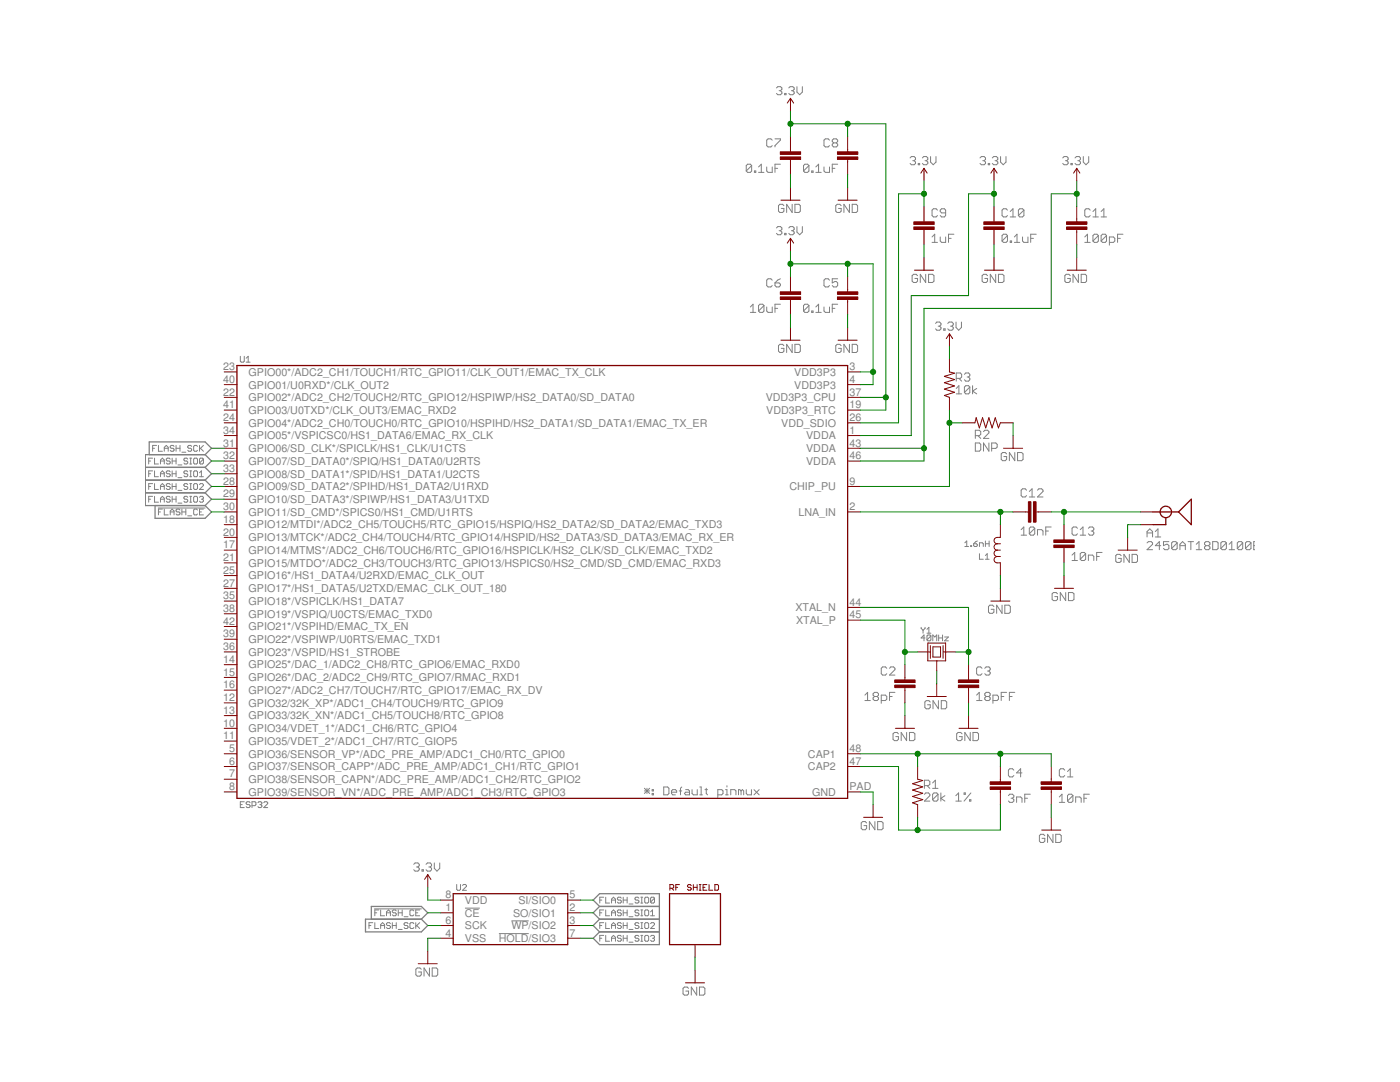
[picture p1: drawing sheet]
<?xml version="1.0" encoding="utf-8"?>
<!DOCTYPE eagle SYSTEM "eagle.dtd">
<eagle version="6.6.0">
<drawing>
<settings>
<setting alwaysvectorfont="no"/>
<setting verticaltext="up"/>
</settings>
<grid distance="0.05" unitdist="inch" unit="inch" style="lines" multiple="1" display="yes" altdistance="0.01" altunitdist="inch" altunit="inch"/>
<schematic xreflabel="%F%N/%S.%C%R" xrefpart="/%S.%C%R">
<libraries>
<library name="Espressif">
<symbols>
<symbol name="ESP32">
<pin name="VDDA@1" x="63.5" y="29.21" length="short" rot="R180"/>
<pin name="LNA_IN" x="63.5" y="13.97" length="short" rot="R180"/>
<pin name="VDD3P3@1" x="63.5" y="41.91" length="short" rot="R180"/>
<pin name="VDD3P3@2" x="63.5" y="39.37" length="short" rot="R180"/>
<pin name="GPIO36/SENSOR_VP*/ADC_PRE_AMP/ADC1_CH0/RTC_GPIO0" x="-63.5" y="-34.29" length="short"/>
<pin name="GPIO37/SENSOR_CAPP*/ADC_PRE_AMP/ADC1_CH1/RTC_GPIO1" x="-63.5" y="-36.83" length="short"/>
<pin name="GPIO38/SENSOR_CAPN*/ADC_PRE_AMP/ADC1_CH2/RTC_GPIO2" x="-63.5" y="-39.37" length="short"/>
<pin name="GPIO39/SENSOR_VN*/ADC_PRE_AMP/ADC1_CH3/RTC_GPIO3" x="-63.5" y="-41.91" length="short"/>
<pin name="CHIP_PU" x="63.5" y="19.05" length="short" rot="R180"/>
<pin name="GPIO34/VDET_1*/ADC1_CH6/RTC_GPIO4" x="-63.5" y="-29.21" length="short"/>
<pin name="GPIO35/VDET_2*/ADC1_CH7/RTC_GIOP5" x="-63.5" y="-31.75" length="short"/>
<pin name="GPIO32/32K_XP*/ADC1_CH4/TOUCH9/RTC_GPIO9" x="-63.5" y="-24.13" length="short"/>
<pin name="GPIO33/32K_XN*/ADC1_CH5/TOUCH8/RTC_GPIO8" x="-63.5" y="-26.67" length="short"/>
<pin name="GPIO25*/DAC_1/ADC2_CH8/RTC_GPIO6/EMAC_RXD0" x="-63.5" y="-16.51" length="short"/>
<pin name="GPIO26*/DAC_2/ADC2_CH9/RTC_GPIO7/RMAC_RXD1" x="-63.5" y="-19.05" length="short"/>
<pin name="GPIO27*/ADC2_CH7/TOUCH7/RTC_GPIO17/EMAC_RX_DV" x="-63.5" y="-21.59" length="short"/>
<pin name="GPIO14/MTMS*/ADC2_CH6/TOUCH6/RTC_GPIO16/HSPICLK/HS2_CLK/SD_CLK/EMAC_TXD2" x="-63.5" y="6.35" length="short"/>
<pin name="GPIO12/MTDI*/ADC2_CH5/TOUCH5/RTC_GPIO15/HSPIQ/HS2_DATA2/SD_DATA2/EMAC_TXD3" x="-63.5" y="11.43" length="short"/>
<pin name="VDD3P3_RTC" x="63.5" y="34.29" length="short" rot="R180"/>
<pin name="GPIO13/MTCK*/ADC2_CH4/TOUCH4/RTC_GPIO14/HSPID/HS2_DATA3/SD_DATA3/EMAC_RX_ER" x="-63.5" y="8.89" length="short"/>
<pin name="GPIO15/MTDO*/ADC2_CH3/TOUCH3/RTC_GPIO13/HSPICS0/HS2_CMD/SD_CMD/EMAC_RXD3" x="-63.5" y="3.81" length="short"/>
<pin name="GPIO02*/ADC2_CH2/TOUCH2/RTC_GPIO12/HSPIWP/HS2_DATA0/SD_DATA0" x="-63.5" y="36.83" length="short"/>
<pin name="GPIO00*/ADC2_CH1/TOUCH1/RTC_GPIO11/CLK_OUT1/EMAC_TX_CLK" x="-63.5" y="41.91" length="short"/>
<pin name="GPIO04*/ADC2_CH0/TOUCH0/RTC_GPIO10/HSPIHD/HS2_DATA1/SD_DATA1/EMAC_TX_ER" x="-63.5" y="31.75" length="short"/>
<pin name="GPIO16*/HS1_DATA4/U2RXD/EMAC_CLK_OUT" x="-63.5" y="1.27" length="short"/>
<pin name="VDD_SDIO" x="63.5" y="31.75" length="short" rot="R180"/>
<pin name="GPIO17*/HS1_DATA5/U2TXD/EMAC_CLK_OUT_180" x="-63.5" y="-1.27" length="short"/>
<pin name="GPIO09/SD_DATA2*/SPIHD/HS1_DATA2/U1RXD" x="-63.5" y="19.05" length="short"/>
<pin name="GPIO10/SD_DATA3*/SPIWP/HS1_DATA3/U1TXD" x="-63.5" y="16.51" length="short"/>
<pin name="GPIO11/SD_CMD*/SPICS0/HS1_CMD/U1RTS" x="-63.5" y="13.97" length="short"/>
<pin name="GPIO06/SD_CLK*/SPICLK/HS1_CLK/U1CTS" x="-63.5" y="26.67" length="short"/>
<pin name="GPIO07/SD_DATA0*/SPIQ/HS1_DATA0/U2RTS" x="-63.5" y="24.13" length="short"/>
<pin name="GPIO08/SD_DATA1*/SPID/HS1_DATA1/U2CTS" x="-63.5" y="21.59" length="short"/>
<pin name="GPIO05*/VSPICSC0/HS1_DATA6/EMAC_RX_CLK" x="-63.5" y="29.21" length="short"/>
<pin name="GPIO18*/VSPICLK/HS1_DATA7" x="-63.5" y="-3.81" length="short"/>
<pin name="GPIO23*/VSPID/HS1_STROBE" x="-63.5" y="-13.97" length="short"/>
<pin name="VDD3P3_CPU" x="63.5" y="36.83" length="short" rot="R180"/>
<pin name="GPIO19*/VSPIQ/U0CTS/EMAC_TXD0" x="-63.5" y="-6.35" length="short"/>
<pin name="GPIO22*/VSPIWP/U0RTS/EMAC_TXD1" x="-63.5" y="-11.43" length="short"/>
<pin name="GPIO01/U0RXD*/CLK_OUT2" x="-63.5" y="39.37" length="short"/>
<pin name="GPIO03/U0TXD*/CLK_OUT3/EMAC_RXD2" x="-63.5" y="34.29" length="short"/>
<pin name="GPIO21*/VSPIHD/EMAC_TX_EN" x="-63.5" y="-8.89" length="short"/>
<pin name="VDDA@2" x="63.5" y="26.67" length="short" rot="R180"/>
<pin name="XTAL_N" x="63.5" y="-5.08" length="short" rot="R180"/>
<pin name="XTAL_P" x="63.5" y="-7.62" length="short" rot="R180"/>
<pin name="VDDA@3" x="63.5" y="24.13" length="short" rot="R180"/>
<pin name="CAP1" x="63.5" y="-34.29" length="short" rot="R180"/>
<pin name="CAP2" x="63.5" y="-36.83" length="short" rot="R180"/>
<pin name="GND" x="63.5" y="-41.91" length="short" rot="R180"/>
<wire x1="-60.96" y1="43.18" x2="-60.96" y2="-43.18" width="0.254" layer="94"/>
<wire x1="-60.96" y1="-43.18" x2="60.96" y2="-43.18" width="0.254" layer="94"/>
<wire x1="60.96" y1="-43.18" x2="60.96" y2="43.18" width="0.254" layer="94"/>
<wire x1="60.96" y1="43.18" x2="-60.96" y2="43.18" width="0.254" layer="94"/>
<text x="-60.325" y="43.815" size="1.27" layer="95">&gt;NAME</text>
<text x="-60.325" y="-45.085" size="1.27" layer="96">&gt;VALUE</text>
<text x="20.32" y="-42.545" size="1.6764" layer="97">*: Default pinmux</text>
</symbol>
</symbols>
<devicesets>
<deviceset name="ESP32" prefix="U">
<gates>
<gate name="G$1" symbol="ESP32" x="0" y="0"/>
</gates>
<devices>
<device name="" package="ESP32">
<connects>
<connect gate="G$1" pin="CAP1" pad="48"/>
<connect gate="G$1" pin="CAP2" pad="47"/>
<connect gate="G$1" pin="CHIP_PU" pad="9"/>
<connect gate="G$1" pin="GND" pad="PAD"/>
<connect gate="G$1" pin="GPIO00*/ADC2_CH1/TOUCH1/RTC_GPIO11/CLK_OUT1/EMAC_TX_CLK" pad="23"/>
<connect gate="G$1" pin="GPIO01/U0RXD*/CLK_OUT2" pad="40"/>
<connect gate="G$1" pin="GPIO02*/ADC2_CH2/TOUCH2/RTC_GPIO12/HSPIWP/HS2_DATA0/SD_DATA0" pad="22"/>
<connect gate="G$1" pin="GPIO03/U0TXD*/CLK_OUT3/EMAC_RXD2" pad="41"/>
<connect gate="G$1" pin="GPIO04*/ADC2_CH0/TOUCH0/RTC_GPIO10/HSPIHD/HS2_DATA1/SD_DATA1/EMAC_TX_ER" pad="24"/>
<connect gate="G$1" pin="GPIO05*/VSPICSC0/HS1_DATA6/EMAC_RX_CLK" pad="34"/>
<connect gate="G$1" pin="GPIO06/SD_CLK*/SPICLK/HS1_CLK/U1CTS" pad="31"/>
<connect gate="G$1" pin="GPIO07/SD_DATA0*/SPIQ/HS1_DATA0/U2RTS" pad="32"/>
<connect gate="G$1" pin="GPIO08/SD_DATA1*/SPID/HS1_DATA1/U2CTS" pad="33"/>
<connect gate="G$1" pin="GPIO09/SD_DATA2*/SPIHD/HS1_DATA2/U1RXD" pad="28"/>
<connect gate="G$1" pin="GPIO10/SD_DATA3*/SPIWP/HS1_DATA3/U1TXD" pad="29"/>
<connect gate="G$1" pin="GPIO11/SD_CMD*/SPICS0/HS1_CMD/U1RTS" pad="30"/>
<connect gate="G$1" pin="GPIO12/MTDI*/ADC2_CH5/TOUCH5/RTC_GPIO15/HSPIQ/HS2_DATA2/SD_DATA2/EMAC_TXD3" pad="18"/>
<connect gate="G$1" pin="GPIO13/MTCK*/ADC2_CH4/TOUCH4/RTC_GPIO14/HSPID/HS2_DATA3/SD_DATA3/EMAC_RX_ER" pad="20"/>
<connect gate="G$1" pin="GPIO14/MTMS*/ADC2_CH6/TOUCH6/RTC_GPIO16/HSPICLK/HS2_CLK/SD_CLK/EMAC_TXD2" pad="17"/>
<connect gate="G$1" pin="GPIO15/MTDO*/ADC2_CH3/TOUCH3/RTC_GPIO13/HSPICS0/HS2_CMD/SD_CMD/EMAC_RXD3" pad="21"/>
<connect gate="G$1" pin="GPIO16*/HS1_DATA4/U2RXD/EMAC_CLK_OUT" pad="25"/>
<connect gate="G$1" pin="GPIO17*/HS1_DATA5/U2TXD/EMAC_CLK_OUT_180" pad="27"/>
<connect gate="G$1" pin="GPIO18*/VSPICLK/HS1_DATA7" pad="35"/>
<connect gate="G$1" pin="GPIO19*/VSPIQ/U0CTS/EMAC_TXD0" pad="38"/>
<connect gate="G$1" pin="GPIO21*/VSPIHD/EMAC_TX_EN" pad="42"/>
<connect gate="G$1" pin="GPIO22*/VSPIWP/U0RTS/EMAC_TXD1" pad="39"/>
<connect gate="G$1" pin="GPIO23*/VSPID/HS1_STROBE" pad="36"/>
<connect gate="G$1" pin="GPIO25*/DAC_1/ADC2_CH8/RTC_GPIO6/EMAC_RXD0" pad="14"/>
<connect gate="G$1" pin="GPIO26*/DAC_2/ADC2_CH9/RTC_GPIO7/RMAC_RXD1" pad="15"/>
<connect gate="G$1" pin="GPIO27*/ADC2_CH7/TOUCH7/RTC_GPIO17/EMAC_RX_DV" pad="16"/>
<connect gate="G$1" pin="GPIO32/32K_XP*/ADC1_CH4/TOUCH9/RTC_GPIO9" pad="12"/>
<connect gate="G$1" pin="GPIO33/32K_XN*/ADC1_CH5/TOUCH8/RTC_GPIO8" pad="13"/>
<connect gate="G$1" pin="GPIO34/VDET_1*/ADC1_CH6/RTC_GPIO4" pad="10"/>
<connect gate="G$1" pin="GPIO35/VDET_2*/ADC1_CH7/RTC_GIOP5" pad="11"/>
<connect gate="G$1" pin="GPIO36/SENSOR_VP*/ADC_PRE_AMP/ADC1_CH0/RTC_GPIO0" pad="5"/>
<connect gate="G$1" pin="GPIO37/SENSOR_CAPP*/ADC_PRE_AMP/ADC1_CH1/RTC_GPIO1" pad="6"/>
<connect gate="G$1" pin="GPIO38/SENSOR_CAPN*/ADC_PRE_AMP/ADC1_CH2/RTC_GPIO2" pad="7"/>
<connect gate="G$1" pin="GPIO39/SENSOR_VN*/ADC_PRE_AMP/ADC1_CH3/RTC_GPIO3" pad="8"/>
<connect gate="G$1" pin="LNA_IN" pad="2"/>
<connect gate="G$1" pin="VDD3P3@1" pad="3"/>
<connect gate="G$1" pin="VDD3P3@2" pad="4"/>
<connect gate="G$1" pin="VDD3P3_CPU" pad="37"/>
<connect gate="G$1" pin="VDD3P3_RTC" pad="19"/>
<connect gate="G$1" pin="VDDA@1" pad="1"/>
<connect gate="G$1" pin="VDDA@2" pad="43"/>
<connect gate="G$1" pin="VDDA@3" pad="46"/>
<connect gate="G$1" pin="VDD_SDIO" pad="26"/>
<connect gate="G$1" pin="XTAL_N" pad="44"/>
<connect gate="G$1" pin="XTAL_P" pad="45"/>
</connects>
<technologies>
<technology name=""/>
</technologies>
</device>
</devices>
</deviceset>
</devicesets>
</library>
<library name="Microchip">
<symbols>
<symbol name="NORFLASH">
<pin name="!CE" x="-13.97" y="1.27" length="short"/>
<pin name="SO/SIO1" x="13.97" y="1.27" length="short" rot="R180"/>
<pin name="!WP!/SIO2" x="13.97" y="-1.27" length="short" rot="R180"/>
<pin name="VSS" x="-13.97" y="-3.81" length="short"/>
<pin name="SI/SIO0" x="13.97" y="3.81" length="short" rot="R180"/>
<pin name="SCK" x="-13.97" y="-1.27" length="short"/>
<pin name="!HOLD!/SIO3" x="13.97" y="-3.81" length="short" rot="R180"/>
<pin name="VDD" x="-13.97" y="3.81" length="short"/>
<wire x1="-11.43" y1="5.08" x2="11.43" y2="5.08" width="0.254" layer="94"/>
<wire x1="11.43" y1="5.08" x2="11.43" y2="-5.08" width="0.254" layer="94"/>
<wire x1="11.43" y1="-5.08" x2="-11.43" y2="-5.08" width="0.254" layer="94"/>
<wire x1="-11.43" y1="-5.08" x2="-11.43" y2="5.08" width="0.254" layer="94"/>
<text x="-10.795" y="5.715" size="1.27" layer="95">&gt;NAME</text>
<text x="-10.795" y="-6.985" size="1.27" layer="96">&gt;VALUE</text>
</symbol>
</symbols>
<devicesets>
<deviceset name="FLASH" prefix="U" uservalue="yes">
<gates>
<gate name="G$1" symbol="NORFLASH" x="0" y="0"/>
</gates>
<devices>
<device name="-USON" package="USON-8-2X3">
<connects>
<connect gate="G$1" pin="!CE" pad="1"/>
<connect gate="G$1" pin="!HOLD!/SIO3" pad="7"/>
<connect gate="G$1" pin="!WP!/SIO2" pad="3"/>
<connect gate="G$1" pin="SCK" pad="6"/>
<connect gate="G$1" pin="SI/SIO0" pad="5"/>
<connect gate="G$1" pin="SO/SIO1" pad="2"/>
<connect gate="G$1" pin="VDD" pad="8"/>
<connect gate="G$1" pin="VSS" pad="4"/>
</connects>
<technologies>
<technology name=""/>
</technologies>
</device>
</devices>
</deviceset>
</devicesets>
</library>
<library name="Passives">
<symbols>
<symbol name="CRYSTAL">
<pin name="1" x="-3.81" y="0" visible="off" length="short"/>
<pin name="2" x="3.81" y="0" visible="off" length="short" rot="R180"/>
<wire x1="-1.27" y1="1.27" x2="-1.27" y2="-1.27" width="0.1524" layer="94"/>
<wire x1="1.27" y1="1.27" x2="1.27" y2="-1.27" width="0.1524" layer="94"/>
<wire x1="-0.762" y1="1.016" x2="0.762" y2="1.016" width="0.1524" layer="94"/>
<wire x1="0.762" y1="1.016" x2="0.762" y2="-1.016" width="0.1524" layer="94"/>
<wire x1="0.762" y1="-1.016" x2="-0.762" y2="-1.016" width="0.1524" layer="94"/>
<wire x1="-0.762" y1="-1.016" x2="-0.762" y2="1.016" width="0.1524" layer="94"/>
<text x="-3.175" y="3.683" size="1.27" layer="95">&gt;NAME</text>
<text x="-3.175" y="2.159" size="1.27" layer="96">&gt;VALUE</text>
<wire x1="-1.778" y1="1.778" x2="-1.778" y2="-1.778" width="0.1524" layer="94"/>
<wire x1="1.778" y1="1.778" x2="1.778" y2="-1.778" width="0.1524" layer="94"/>
<wire x1="-1.778" y1="-1.778" x2="0" y2="-1.778" width="0.1524" layer="94"/>
<wire x1="0" y1="-1.778" x2="1.778" y2="-1.778" width="0.1524" layer="94"/>
<wire x1="-1.778" y1="1.778" x2="1.778" y2="1.778" width="0.1524" layer="94"/>
<pin name="GND" x="0" y="-3.81" visible="off" length="point" rot="R90"/>
<wire x1="0" y1="-3.81" x2="0" y2="-1.778" width="0.1524" layer="94"/>
</symbol>
<symbol name="CAP">
<wire x1="0" y1="1.27" x2="0" y2="0.762" width="0.1524" layer="94"/>
<wire x1="0" y1="-1.27" x2="0" y2="-0.762" width="0.1524" layer="94"/>
<text x="1.524" y="1.651" size="1.778" layer="95">&gt;NAME</text>
<text x="1.524" y="-3.429" size="1.778" layer="96">&gt;VALUE</text>
<rectangle x1="-2.032" y1="-0.762" x2="2.032" y2="-0.254" layer="94"/>
<rectangle x1="-2.032" y1="0.254" x2="2.032" y2="0.762" layer="94"/>
<pin name="1" x="0" y="3.81" visible="off" length="short" direction="pas" swaplevel="1" rot="R270"/>
<pin name="2" x="0" y="-3.81" visible="off" length="short" direction="pas" swaplevel="1" rot="R90"/>
</symbol>
<symbol name="3.3V">
<pin name="3.3V" x="0" y="0" visible="off" length="point" direction="sup"/>
<wire x1="0" y1="0" x2="0" y2="2.54" width="0.1524" layer="94"/>
<wire x1="0" y1="2.54" x2="0.635" y2="1.5875" width="0.1524" layer="94"/>
<wire x1="0" y1="2.54" x2="-0.635" y2="1.5875" width="0.1524" layer="94"/>
<text x="0" y="3.175" size="1.778" layer="97" align="bottom-center">3.3V</text>
</symbol>
<symbol name="GND">
<pin name="GND" x="0" y="2.54" visible="off" length="point" direction="sup" rot="R270"/>
<wire x1="0" y1="2.54" x2="0" y2="0" width="0.1524" layer="94"/>
<wire x1="-1.905" y1="0" x2="0" y2="0" width="0.1524" layer="94"/>
<wire x1="0" y1="0" x2="1.905" y2="0" width="0.1524" layer="94"/>
<text x="0" y="-2.54" size="1.778" layer="97" align="bottom-center">GND</text>
</symbol>
<symbol name="RF-SHIELD">
<pin name="P$1" x="0" y="-7.62" visible="off" length="short" rot="R90"/>
<wire x1="-5.08" y1="5.08" x2="5.08" y2="5.08" width="0.254" layer="94"/>
<wire x1="5.08" y1="5.08" x2="5.08" y2="-5.08" width="0.254" layer="94"/>
<wire x1="5.08" y1="-5.08" x2="-5.08" y2="-5.08" width="0.254" layer="94"/>
<wire x1="-5.08" y1="-5.08" x2="-5.08" y2="5.08" width="0.254" layer="94"/>
<text x="-5.08" y="5.715" size="1.27" layer="94" ratio="12">RF SHIELD</text>
</symbol>
<symbol name="RESISTOR-VERT">
<pin name="2" x="0" y="5.08" visible="off" length="short" direction="pas" swaplevel="1" rot="R270"/>
<pin name="1" x="0" y="-5.08" visible="off" length="short" direction="pas" swaplevel="1" rot="R90"/>
<wire x1="0" y1="-2.54" x2="-1.016" y2="-2.159" width="0.1524" layer="94"/>
<wire x1="-1.016" y1="-2.159" x2="1.016" y2="-1.524" width="0.1524" layer="94"/>
<wire x1="1.016" y1="-1.524" x2="-1.016" y2="-0.889" width="0.1524" layer="94"/>
<wire x1="-1.016" y1="-0.889" x2="1.016" y2="-0.254" width="0.1524" layer="94"/>
<wire x1="1.016" y1="-0.254" x2="-1.016" y2="0.381" width="0.1524" layer="94"/>
<wire x1="-1.016" y1="0.381" x2="1.016" y2="1.016" width="0.1524" layer="94"/>
<wire x1="1.016" y1="1.016" x2="-1.016" y2="1.651" width="0.1524" layer="94"/>
<wire x1="-1.016" y1="1.651" x2="1.016" y2="2.286" width="0.1524" layer="94"/>
<wire x1="1.016" y1="2.286" x2="0" y2="2.54" width="0.1524" layer="94"/>
<text x="1.27" y="0.635" size="1.778" layer="95">&gt;NAME</text>
<text x="1.27" y="-1.905" size="1.778" layer="96">&gt;VALUE</text>
</symbol>
<symbol name="ANTENNA">
<wire x1="0" y1="2.54" x2="0" y2="-2.54" width="0.254" layer="94"/>
<wire x1="-2.54" y1="5.08" x2="2.54" y2="5.08" width="0.254" layer="94"/>
<wire x1="0" y1="2.54" x2="2.54" y2="5.08" width="0.254" layer="94"/>
<wire x1="0" y1="2.54" x2="-2.54" y2="5.08" width="0.254" layer="94"/>
<wire x1="2.54" y1="0" x2="2.54" y2="-2.54" width="0.254" layer="94"/>
<wire x1="1.27" y1="0" x2="2.54" y2="0" width="0.254" layer="94"/>
<circle x="0" y="0" radius="1.1359" width="0.254" layer="94"/>
<text x="3.81" y="-2.54" size="1.778" layer="95">&gt;NAME</text>
<text x="3.81" y="-5.08" size="1.778" layer="96">&gt;VALUE</text>
<pin name="GND" x="2.54" y="-5.08" visible="off" length="short" rot="R90"/>
<pin name="SIGNAL" x="0" y="-5.08" visible="off" length="short" rot="R90"/>
</symbol>
<symbol name="INDUCTOR">
<pin name="P$1" x="-5.08" y="0" visible="off" length="short"/>
<pin name="P$2" x="5.08" y="0" visible="off" length="short" rot="R180"/>
<wire x1="-2.54" y1="0" x2="-2.54" y2="0.635" width="0.1524" layer="94"/>
<wire x1="-1.27" y1="0" x2="-1.27" y2="0.635" width="0.1524" layer="94"/>
<wire x1="0" y1="0" x2="0" y2="0.635" width="0.1524" layer="94"/>
<wire x1="1.27" y1="0" x2="1.27" y2="0.635" width="0.1524" layer="94"/>
<wire x1="-2.54" y1="0.635" x2="-1.27" y2="0.635" width="0.1524" layer="94" curve="-180"/>
<wire x1="-1.27" y1="0.635" x2="0" y2="0.635" width="0.1524" layer="94" curve="-180"/>
<wire x1="0" y1="0.635" x2="1.27" y2="0.635" width="0.1524" layer="94" curve="-180"/>
<wire x1="2.54" y1="0" x2="2.54" y2="0.635" width="0.1524" layer="94"/>
<wire x1="1.27" y1="0.635" x2="2.54" y2="0.635" width="0.1524" layer="94" curve="-180"/>
<text x="-3.175" y="-1.905" size="1.27" layer="96" ratio="12">&gt;VALUE</text>
<text x="-3.175" y="1.905" size="1.27" layer="95" ratio="12">&gt;NAME</text>
</symbol>
</symbols>
<devicesets>
<deviceset name="CRYSTAL" prefix="Y" uservalue="yes">
<gates>
<gate name="G$1" symbol="CRYSTAL" x="0" y="0"/>
</gates>
<devices>
<device name="-3.2X2.5" package="FA-238">
<connects>
<connect gate="G$1" pin="1" pad="1"/>
<connect gate="G$1" pin="2" pad="3"/>
<connect gate="G$1" pin="GND" pad="2 4"/>
</connects>
<technologies>
<technology name=""/>
</technologies>
</device>
</devices>
</deviceset>
<deviceset name="CAP" prefix="C" uservalue="yes">
<gates>
<gate name="G$1" symbol="CAP" x="0" y="0"/>
</gates>
<devices>
<device name="-0402" package="0402-CAP">
<connects>
<connect gate="G$1" pin="1" pad="1"/>
<connect gate="G$1" pin="2" pad="2"/>
</connects>
<technologies>
<technology name=""/>
</technologies>
</device>
<device name="-0805" package="0805-CAP">
<connects>
<connect gate="G$1" pin="1" pad="1"/>
<connect gate="G$1" pin="2" pad="2"/>
</connects>
<technologies>
<technology name=""/>
</technologies>
</device>
<device name="-1206" package="1206">
<connects>
<connect gate="G$1" pin="1" pad="1"/>
<connect gate="G$1" pin="2" pad="2"/>
</connects>
<technologies>
<technology name=""/>
</technologies>
</device>
<device name="-0603" package="0603-CAP">
<connects>
<connect gate="G$1" pin="1" pad="1"/>
<connect gate="G$1" pin="2" pad="2"/>
</connects>
<technologies>
<technology name=""/>
</technologies>
</device>
<device name="-PTH" package="CAP-PTH">
<connects>
<connect gate="G$1" pin="1" pad="P$1"/>
<connect gate="G$1" pin="2" pad="P$2"/>
</connects>
<technologies>
<technology name=""/>
</technologies>
</device>
<device name="-1210" package="1210-CAP">
<connects>
<connect gate="G$1" pin="1" pad="P$1"/>
<connect gate="G$1" pin="2" pad="P$2"/>
</connects>
<technologies>
<technology name=""/>
</technologies>
</device>
</devices>
</deviceset>
<deviceset name="3.3V" prefix="SUPPLY">
<gates>
<gate name="G$1" symbol="3.3V" x="0" y="0"/>
</gates>
<devices>
<device name="">
<technologies>
<technology name=""/>
</technologies>
</device>
</devices>
</deviceset>
<deviceset name="GND" prefix="SUPPLY">
<gates>
<gate name="G$1" symbol="GND" x="0" y="-2.54"/>
</gates>
<devices>
<device name="">
<technologies>
<technology name=""/>
</technologies>
</device>
</devices>
</deviceset>
<deviceset name="RF-SHIELD">
<gates>
<gate name="G$1" symbol="RF-SHIELD" x="0" y="0"/>
</gates>
<devices>
<device name="" package="RF_SHIELD-.65X.65">
<connects>
<connect gate="G$1" pin="P$1" pad="P$1 P$2 P$3 P$4 P$5 P$6 P$7 P$8 P$9 P$10 P$11 P$12"/>
</connects>
<technologies>
<technology name=""/>
</technologies>
</device>
</devices>
</deviceset>
<deviceset name="RESISTOR" prefix="R" uservalue="yes">
<gates>
<gate name="G$1" symbol="RESISTOR-VERT" x="0" y="0"/>
</gates>
<devices>
<device name="-0402" package="0402-RES">
<connects>
<connect gate="G$1" pin="1" pad="1"/>
<connect gate="G$1" pin="2" pad="2"/>
</connects>
<technologies>
<technology name=""/>
</technologies>
</device>
<device name="-2512" package="2512-RESISTOR">
<connects>
<connect gate="G$1" pin="1" pad="1"/>
<connect gate="G$1" pin="2" pad="2"/>
</connects>
<technologies>
<technology name=""/>
</technologies>
</device>
<device name="-0805" package="0805-RES">
<connects>
<connect gate="G$1" pin="1" pad="1"/>
<connect gate="G$1" pin="2" pad="2"/>
</connects>
<technologies>
<technology name=""/>
</technologies>
</device>
<device name="-1206" package="1206">
<connects>
<connect gate="G$1" pin="1" pad="1"/>
<connect gate="G$1" pin="2" pad="2"/>
</connects>
<technologies>
<technology name=""/>
</technologies>
</device>
<device name="-0603" package="0603-CAP">
<connects>
<connect gate="G$1" pin="1" pad="1"/>
<connect gate="G$1" pin="2" pad="2"/>
</connects>
<technologies>
<technology name=""/>
</technologies>
</device>
<device name="-PTH" package="RESISTOR-PTH">
<connects>
<connect gate="G$1" pin="1" pad="P$1"/>
<connect gate="G$1" pin="2" pad="P$2"/>
</connects>
<technologies>
<technology name=""/>
</technologies>
</device>
</devices>
</deviceset>
<deviceset name="2450AT18D0100E" prefix="A">
<gates>
<gate name="G$1" symbol="ANTENNA" x="0" y="0"/>
</gates>
<devices>
<device name="" package="4SMD-ANTENNA">
<connects>
<connect gate="G$1" pin="GND" pad="2 3 4"/>
<connect gate="G$1" pin="SIGNAL" pad="1"/>
</connects>
<technologies>
<technology name=""/>
</technologies>
</device>
</devices>
</deviceset>
<deviceset name="INDUCTOR" prefix="L" uservalue="yes">
<gates>
<gate name="G$1" symbol="INDUCTOR" x="0" y="0"/>
</gates>
<devices>
<device name="-SRN6045" package="SRN6045-2R2YCT">
<connects>
<connect gate="G$1" pin="P$1" pad="P$1"/>
<connect gate="G$1" pin="P$2" pad="P$2"/>
</connects>
<technologies>
<technology name=""/>
</technologies>
</device>
<device name="-SRN1060" package="SRN1060-220M">
<connects>
<connect gate="G$1" pin="P$1" pad="P$1"/>
<connect gate="G$1" pin="P$2" pad="P$2"/>
</connects>
<technologies>
<technology name=""/>
</technologies>
</device>
<device name="-0402" package="0402-INDUCTOR">
<connects>
<connect gate="G$1" pin="P$1" pad="1"/>
<connect gate="G$1" pin="P$2" pad="2"/>
</connects>
<technologies>
<technology name=""/>
</technologies>
</device>
<device name="-0805" package="0805">
<connects>
<connect gate="G$1" pin="P$1" pad="1"/>
<connect gate="G$1" pin="P$2" pad="2"/>
</connects>
<technologies>
<technology name=""/>
</technologies>
</device>
<device name="-NLCV32T-100K-PF" package="NLCV32T-100K-PF">
<connects>
<connect gate="G$1" pin="P$1" pad="P$1"/>
<connect gate="G$1" pin="P$2" pad="P$2"/>
</connects>
<technologies>
<technology name=""/>
</technologies>
</device>
<device name="-CDRH4D28NP-100NC" package="CDRH4D28NP-100NC">
<connects>
<connect gate="G$1" pin="P$1" pad="1"/>
<connect gate="G$1" pin="P$2" pad="2"/>
</connects>
<technologies>
<technology name=""/>
</technologies>
</device>
<device name="-744771002" package="744771002">
<connects>
<connect gate="G$1" pin="P$1" pad="P$1"/>
<connect gate="G$1" pin="P$2" pad="P$2"/>
</connects>
<technologies>
<technology name=""/>
</technologies>
</device>
<device name="-0603" package="0603-FERRITE">
<connects>
<connect gate="G$1" pin="P$1" pad="P$1"/>
<connect gate="G$1" pin="P$2" pad="P$2"/>
</connects>
<technologies>
<technology name=""/>
</technologies>
</device>
</devices>
</deviceset>
</devicesets>
</library>
</libraries>
<attributes>
</attributes>
<variantdefs>
</variantdefs>
<classes>
<class number="0" name="default" width="0" drill="0">
</class>
</classes>
<parts>
<part name="U1" library="Espressif" deviceset="ESP32" device=""/>
<part name="U2" library="Microchip" deviceset="FLASH" device="-USON"/>
<part name="Y1" library="Passives" deviceset="CRYSTAL" device="-3.2X2.5" value="40MHz"/>
<part name="C1" library="Passives" deviceset="CAP" device="-0603" value="10nF"/>
<part name="SUPPLY1" library="Passives" deviceset="3.3V" device=""/>
<part name="SUPPLY2" library="Passives" deviceset="GND" device=""/>
<part name="U$1" library="Passives" deviceset="RF-SHIELD" device=""/>
<part name="R1" library="Passives" deviceset="RESISTOR" device="-0603" value="20k 1%"/>
<part name="C2" library="Passives" deviceset="CAP" device="-0603" value="18pF"/>
<part name="C3" library="Passives" deviceset="CAP" device="-0603" value="18pFF"/>
<part name="SUPPLY5" library="Passives" deviceset="GND" device=""/>
<part name="SUPPLY6" library="Passives" deviceset="GND" device=""/>
<part name="SUPPLY7" library="Passives" deviceset="GND" device=""/>
<part name="SUPPLY8" library="Passives" deviceset="GND" device=""/>
<part name="SUPPLY9" library="Passives" deviceset="GND" device=""/>
<part name="C4" library="Passives" deviceset="CAP" device="-0603" value="3nF"/>
<part name="SUPPLY3" library="Passives" deviceset="GND" device=""/>
<part name="C5" library="Passives" deviceset="CAP" device="-0603" value="0.1uF"/>
<part name="C6" library="Passives" deviceset="CAP" device="-0603" value="10uF"/>
<part name="SUPPLY4" library="Passives" deviceset="GND" device=""/>
<part name="SUPPLY10" library="Passives" deviceset="GND" device=""/>
<part name="SUPPLY11" library="Passives" deviceset="3.3V" device=""/>
<part name="C7" library="Passives" deviceset="CAP" device="-0603" value="0.1uF"/>
<part name="SUPPLY12" library="Passives" deviceset="GND" device=""/>
<part name="SUPPLY13" library="Passives" deviceset="3.3V" device=""/>
<part name="C8" library="Passives" deviceset="CAP" device="-0603" value="0.1uF"/>
<part name="SUPPLY14" library="Passives" deviceset="GND" device=""/>
<part name="C9" library="Passives" deviceset="CAP" device="-0603" value="1uF"/>
<part name="SUPPLY16" library="Passives" deviceset="GND" device=""/>
<part name="SUPPLY17" library="Passives" deviceset="3.3V" device=""/>
<part name="C10" library="Passives" deviceset="CAP" device="-0603" value="0.1uF"/>
<part name="SUPPLY18" library="Passives" deviceset="GND" device=""/>
<part name="SUPPLY19" library="Passives" deviceset="3.3V" device=""/>
<part name="C11" library="Passives" deviceset="CAP" device="-0603" value="100pF"/>
<part name="SUPPLY15" library="Passives" deviceset="GND" device=""/>
<part name="SUPPLY20" library="Passives" deviceset="3.3V" device=""/>
<part name="A1" library="Passives" deviceset="2450AT18D0100E" device=""/>
<part name="SUPPLY21" library="Passives" deviceset="GND" device=""/>
<part name="C12" library="Passives" deviceset="CAP" device="-0603" value="10nF"/>
<part name="C13" library="Passives" deviceset="CAP" device="-0603" value="10nF"/>
<part name="L1" library="Passives" deviceset="INDUCTOR" device="-0603" value="1.6nH"/>
<part name="SUPPLY22" library="Passives" deviceset="GND" device=""/>
<part name="SUPPLY23" library="Passives" deviceset="GND" device=""/>
<part name="R2" library="Passives" deviceset="RESISTOR" device="-0603" value="DNP"/>
<part name="R3" library="Passives" deviceset="RESISTOR" device="-0603" value="10k"/>
<part name="SUPPLY24" library="Passives" deviceset="GND" device=""/>
<part name="SUPPLY25" library="Passives" deviceset="3.3V" device=""/>
</parts>
<sheets>
<sheet>
<plain>
</plain>
<instances>
<instance part="U1" gate="G$1" x="0" y="0"/>
<instance part="U2" gate="G$1" x="-6.35" y="-67.31"/>
<instance part="Y1" gate="G$1" x="78.74" y="-13.97"/>
<instance part="C1" gate="G$1" x="101.6" y="-40.64"/>
<instance part="SUPPLY1" gate="G$1" x="-22.86" y="-60.96"/>
<instance part="SUPPLY2" gate="G$1" x="66.04" y="-46.99"/>
<instance part="U$1" gate="G$1" x="30.48" y="-67.31"/>
<instance part="R1" gate="G$1" x="74.93" y="-41.91"/>
<instance part="C2" gate="G$1" x="72.39" y="-20.32" rot="MR0"/>
<instance part="C3" gate="G$1" x="85.09" y="-20.32"/>
<instance part="SUPPLY5" gate="G$1" x="72.39" y="-29.21"/>
<instance part="SUPPLY6" gate="G$1" x="78.74" y="-22.86"/>
<instance part="SUPPLY7" gate="G$1" x="85.09" y="-29.21"/>
<instance part="SUPPLY8" gate="G$1" x="-22.86" y="-76.2"/>
<instance part="SUPPLY9" gate="G$1" x="30.48" y="-80.01"/>
<instance part="C4" gate="G$1" x="91.44" y="-40.64"/>
<instance part="SUPPLY3" gate="G$1" x="101.6" y="-49.53"/>
<instance part="C5" gate="G$1" x="60.96" y="57.15" rot="MR0"/>
<instance part="C6" gate="G$1" x="49.53" y="57.15" rot="MR0"/>
<instance part="SUPPLY4" gate="G$1" x="60.96" y="48.26" rot="MR0"/>
<instance part="SUPPLY10" gate="G$1" x="49.53" y="48.26" rot="MR0"/>
<instance part="SUPPLY11" gate="G$1" x="49.53" y="66.04" rot="MR0"/>
<instance part="C7" gate="G$1" x="49.53" y="85.09" rot="MR0"/>
<instance part="SUPPLY12" gate="G$1" x="49.53" y="76.2" rot="MR0"/>
<instance part="SUPPLY13" gate="G$1" x="49.53" y="93.98" rot="MR0"/>
<instance part="C8" gate="G$1" x="60.96" y="85.09" rot="MR0"/>
<instance part="SUPPLY14" gate="G$1" x="60.96" y="76.2" rot="MR0"/>
<instance part="C9" gate="G$1" x="76.2" y="71.12"/>
<instance part="SUPPLY16" gate="G$1" x="76.2" y="62.23"/>
<instance part="SUPPLY17" gate="G$1" x="76.2" y="80.01"/>
<instance part="C10" gate="G$1" x="90.17" y="71.12"/>
<instance part="SUPPLY18" gate="G$1" x="90.17" y="62.23"/>
<instance part="SUPPLY19" gate="G$1" x="90.17" y="80.01"/>
<instance part="C11" gate="G$1" x="106.68" y="71.12"/>
<instance part="SUPPLY15" gate="G$1" x="106.68" y="62.23"/>
<instance part="SUPPLY20" gate="G$1" x="106.68" y="80.01"/>
<instance part="A1" gate="G$1" x="124.46" y="13.97" smashed="yes" rot="R270">
<attribute name="NAME" x="120.65" y="8.89" size="1.778" layer="95"/>
<attribute name="VALUE" x="120.65" y="6.35" size="1.778" layer="96"/>
</instance>
<instance part="SUPPLY21" gate="G$1" x="116.84" y="6.35"/>
<instance part="C12" gate="G$1" x="97.79" y="13.97" smashed="yes" rot="R90">
<attribute name="NAME" x="95.504" y="16.891" size="1.778" layer="95"/>
<attribute name="VALUE" x="95.504" y="9.271" size="1.778" layer="96"/>
</instance>
<instance part="C13" gate="G$1" x="104.14" y="7.62"/>
<instance part="L1" gate="G$1" x="91.44" y="6.35" smashed="yes" rot="R90">
<attribute name="VALUE" x="89.535" y="6.985" size="1.27" layer="96" ratio="12" rot="MR0"/>
<attribute name="NAME" x="89.535" y="4.445" size="1.27" layer="95" ratio="12" rot="MR0"/>
</instance>
<instance part="SUPPLY22" gate="G$1" x="104.14" y="-1.27"/>
<instance part="SUPPLY23" gate="G$1" x="91.44" y="-3.81"/>
<instance part="R2" gate="G$1" x="88.9" y="31.75" smashed="yes" rot="R90">
<attribute name="NAME" x="86.36" y="28.575" size="1.778" layer="95"/>
<attribute name="VALUE" x="86.36" y="26.035" size="1.778" layer="96"/>
</instance>
<instance part="R3" gate="G$1" x="81.28" y="39.37"/>
<instance part="SUPPLY24" gate="G$1" x="93.98" y="26.67"/>
<instance part="SUPPLY25" gate="G$1" x="81.28" y="46.99"/>
</instances>
<busses>
</busses>
<nets>
<net name="GND" class="0">
<segment>
<pinref part="U1" gate="G$1" pin="GND"/>
<pinref part="SUPPLY2" gate="G$1" pin="GND"/>
<wire x1="63.5" y1="-41.91" x2="66.04" y2="-41.91" width="0.1524" layer="91"/>
<wire x1="66.04" y1="-41.91" x2="66.04" y2="-44.45" width="0.1524" layer="91"/>
</segment>
<segment>
<pinref part="SUPPLY5" gate="G$1" pin="GND"/>
<pinref part="C2" gate="G$1" pin="2"/>
<wire x1="72.39" y1="-26.67" x2="72.39" y2="-24.13" width="0.1524" layer="91"/>
</segment>
<segment>
<pinref part="SUPPLY6" gate="G$1" pin="GND"/>
<pinref part="Y1" gate="G$1" pin="GND"/>
<wire x1="78.74" y1="-20.32" x2="78.74" y2="-17.78" width="0.1524" layer="91"/>
</segment>
<segment>
<pinref part="SUPPLY7" gate="G$1" pin="GND"/>
<pinref part="C3" gate="G$1" pin="2"/>
<wire x1="85.09" y1="-26.67" x2="85.09" y2="-24.13" width="0.1524" layer="91"/>
</segment>
<segment>
<pinref part="U2" gate="G$1" pin="VSS"/>
<pinref part="SUPPLY8" gate="G$1" pin="GND"/>
<wire x1="-20.32" y1="-71.12" x2="-22.86" y2="-71.12" width="0.1524" layer="91"/>
<wire x1="-22.86" y1="-71.12" x2="-22.86" y2="-73.66" width="0.1524" layer="91"/>
</segment>
<segment>
<pinref part="SUPPLY9" gate="G$1" pin="GND"/>
<pinref part="U$1" gate="G$1" pin="P$1"/>
<wire x1="30.48" y1="-77.47" x2="30.48" y2="-74.93" width="0.1524" layer="91"/>
</segment>
<segment>
<pinref part="SUPPLY3" gate="G$1" pin="GND"/>
<pinref part="C1" gate="G$1" pin="2"/>
<wire x1="101.6" y1="-46.99" x2="101.6" y2="-44.45" width="0.1524" layer="91"/>
</segment>
<segment>
<pinref part="SUPPLY4" gate="G$1" pin="GND"/>
<pinref part="C5" gate="G$1" pin="2"/>
<wire x1="60.96" y1="50.8" x2="60.96" y2="53.34" width="0.1524" layer="91"/>
</segment>
<segment>
<pinref part="SUPPLY10" gate="G$1" pin="GND"/>
<pinref part="C6" gate="G$1" pin="2"/>
<wire x1="49.53" y1="50.8" x2="49.53" y2="53.34" width="0.1524" layer="91"/>
</segment>
<segment>
<pinref part="SUPPLY12" gate="G$1" pin="GND"/>
<pinref part="C7" gate="G$1" pin="2"/>
<wire x1="49.53" y1="78.74" x2="49.53" y2="81.28" width="0.1524" layer="91"/>
</segment>
<segment>
<pinref part="SUPPLY14" gate="G$1" pin="GND"/>
<pinref part="C8" gate="G$1" pin="2"/>
<wire x1="60.96" y1="78.74" x2="60.96" y2="81.28" width="0.1524" layer="91"/>
</segment>
<segment>
<pinref part="SUPPLY16" gate="G$1" pin="GND"/>
<pinref part="C9" gate="G$1" pin="2"/>
<wire x1="76.2" y1="64.77" x2="76.2" y2="67.31" width="0.1524" layer="91"/>
</segment>
<segment>
<pinref part="SUPPLY18" gate="G$1" pin="GND"/>
<pinref part="C10" gate="G$1" pin="2"/>
<wire x1="90.17" y1="64.77" x2="90.17" y2="67.31" width="0.1524" layer="91"/>
</segment>
<segment>
<pinref part="SUPPLY15" gate="G$1" pin="GND"/>
<pinref part="C11" gate="G$1" pin="2"/>
<wire x1="106.68" y1="64.77" x2="106.68" y2="67.31" width="0.1524" layer="91"/>
</segment>
<segment>
<pinref part="A1" gate="G$1" pin="GND"/>
<pinref part="SUPPLY21" gate="G$1" pin="GND"/>
<wire x1="119.38" y1="11.43" x2="116.84" y2="11.43" width="0.1524" layer="91"/>
<wire x1="116.84" y1="11.43" x2="116.84" y2="8.89" width="0.1524" layer="91"/>
</segment>
<segment>
<pinref part="SUPPLY22" gate="G$1" pin="GND"/>
<pinref part="C13" gate="G$1" pin="2"/>
<wire x1="104.14" y1="1.27" x2="104.14" y2="3.81" width="0.1524" layer="91"/>
</segment>
<segment>
<pinref part="SUPPLY23" gate="G$1" pin="GND"/>
<pinref part="L1" gate="G$1" pin="P$1"/>
<wire x1="91.44" y1="-1.27" x2="91.44" y2="1.27" width="0.1524" layer="91"/>
</segment>
<segment>
<pinref part="SUPPLY24" gate="G$1" pin="GND"/>
<pinref part="R2" gate="G$1" pin="1"/>
<wire x1="93.98" y1="29.21" x2="93.98" y2="31.75" width="0.1524" layer="91"/>
</segment>
</net>
<net name="N$3" class="0">
<segment>
<pinref part="Y1" gate="G$1" pin="2"/>
<pinref part="C3" gate="G$1" pin="1"/>
<wire x1="82.55" y1="-13.97" x2="85.09" y2="-13.97" width="0.1524" layer="91"/>
<wire x1="85.09" y1="-13.97" x2="85.09" y2="-16.51" width="0.1524" layer="91"/>
<wire x1="85.09" y1="-13.97" x2="85.09" y2="-5.08" width="0.1524" layer="91"/>
<junction x="85.09" y="-13.97"/>
<wire x1="85.09" y1="-5.08" x2="63.5" y2="-5.08" width="0.1524" layer="91"/>
<pinref part="U1" gate="G$1" pin="XTAL_N"/>
</segment>
</net>
<net name="N$4" class="0">
<segment>
<pinref part="Y1" gate="G$1" pin="1"/>
<pinref part="C2" gate="G$1" pin="1"/>
<wire x1="74.93" y1="-13.97" x2="72.39" y2="-13.97" width="0.1524" layer="91"/>
<wire x1="72.39" y1="-13.97" x2="72.39" y2="-16.51" width="0.1524" layer="91"/>
<wire x1="72.39" y1="-13.97" x2="72.39" y2="-7.62" width="0.1524" layer="91"/>
<junction x="72.39" y="-13.97"/>
<wire x1="72.39" y1="-7.62" x2="63.5" y2="-7.62" width="0.1524" layer="91"/>
<pinref part="U1" gate="G$1" pin="XTAL_P"/>
</segment>
</net>
<net name="3.3V" class="0">
<segment>
<pinref part="U2" gate="G$1" pin="VDD"/>
<pinref part="SUPPLY1" gate="G$1" pin="3.3V"/>
<wire x1="-20.32" y1="-63.5" x2="-22.86" y2="-63.5" width="0.1524" layer="91"/>
<wire x1="-22.86" y1="-63.5" x2="-22.86" y2="-60.96" width="0.1524" layer="91"/>
</segment>
<segment>
<pinref part="SUPPLY11" gate="G$1" pin="3.3V"/>
<pinref part="C6" gate="G$1" pin="1"/>
<wire x1="49.53" y1="60.96" x2="49.53" y2="63.5" width="0.1524" layer="91"/>
<wire x1="49.53" y1="63.5" x2="49.53" y2="66.04" width="0.1524" layer="91"/>
<wire x1="49.53" y1="63.5" x2="60.96" y2="63.5" width="0.1524" layer="91"/>
<wire x1="60.96" y1="63.5" x2="66.04" y2="63.5" width="0.1524" layer="91"/>
<wire x1="66.04" y1="63.5" x2="66.04" y2="41.91" width="0.1524" layer="91"/>
<junction x="49.53" y="63.5"/>
<pinref part="U1" gate="G$1" pin="VDD3P3@1"/>
<wire x1="66.04" y1="41.91" x2="63.5" y2="41.91" width="0.1524" layer="91"/>
<pinref part="C5" gate="G$1" pin="1"/>
<wire x1="60.96" y1="60.96" x2="60.96" y2="63.5" width="0.1524" layer="91"/>
<junction x="60.96" y="63.5"/>
<pinref part="U1" gate="G$1" pin="VDD3P3@2"/>
<wire x1="63.5" y1="39.37" x2="66.04" y2="39.37" width="0.1524" layer="91"/>
<wire x1="66.04" y1="39.37" x2="66.04" y2="41.91" width="0.1524" layer="91"/>
<junction x="66.04" y="41.91"/>
</segment>
<segment>
<pinref part="C7" gate="G$1" pin="1"/>
<pinref part="SUPPLY13" gate="G$1" pin="3.3V"/>
<wire x1="49.53" y1="88.9" x2="49.53" y2="91.44" width="0.1524" layer="91"/>
<wire x1="49.53" y1="91.44" x2="49.53" y2="93.98" width="0.1524" layer="91"/>
<wire x1="49.53" y1="91.44" x2="60.96" y2="91.44" width="0.1524" layer="91"/>
<wire x1="60.96" y1="91.44" x2="68.58" y2="91.44" width="0.1524" layer="91"/>
<wire x1="68.58" y1="91.44" x2="68.58" y2="36.83" width="0.1524" layer="91"/>
<junction x="49.53" y="91.44"/>
<pinref part="U1" gate="G$1" pin="VDD3P3_CPU"/>
<wire x1="68.58" y1="36.83" x2="63.5" y2="36.83" width="0.1524" layer="91"/>
<pinref part="C8" gate="G$1" pin="1"/>
<wire x1="60.96" y1="88.9" x2="60.96" y2="91.44" width="0.1524" layer="91"/>
<junction x="60.96" y="91.44"/>
<pinref part="U1" gate="G$1" pin="VDD3P3_RTC"/>
<wire x1="63.5" y1="34.29" x2="68.58" y2="34.29" width="0.1524" layer="91"/>
<wire x1="68.58" y1="34.29" x2="68.58" y2="36.83" width="0.1524" layer="91"/>
<junction x="68.58" y="36.83"/>
</segment>
<segment>
<pinref part="C9" gate="G$1" pin="1"/>
<pinref part="SUPPLY17" gate="G$1" pin="3.3V"/>
<wire x1="76.2" y1="74.93" x2="76.2" y2="77.47" width="0.1524" layer="91"/>
<pinref part="U1" gate="G$1" pin="VDD_SDIO"/>
<wire x1="76.2" y1="77.47" x2="76.2" y2="80.01" width="0.1524" layer="91"/>
<wire x1="63.5" y1="31.75" x2="71.12" y2="31.75" width="0.1524" layer="91"/>
<wire x1="71.12" y1="31.75" x2="71.12" y2="77.47" width="0.1524" layer="91"/>
<wire x1="71.12" y1="77.47" x2="76.2" y2="77.47" width="0.1524" layer="91"/>
<junction x="76.2" y="77.47"/>
</segment>
<segment>
<pinref part="C10" gate="G$1" pin="1"/>
<pinref part="SUPPLY19" gate="G$1" pin="3.3V"/>
<wire x1="90.17" y1="74.93" x2="90.17" y2="77.47" width="0.1524" layer="91"/>
<pinref part="U1" gate="G$1" pin="VDDA@1"/>
<wire x1="90.17" y1="77.47" x2="90.17" y2="80.01" width="0.1524" layer="91"/>
<wire x1="63.5" y1="29.21" x2="73.66" y2="29.21" width="0.1524" layer="91"/>
<wire x1="73.66" y1="29.21" x2="73.66" y2="57.15" width="0.1524" layer="91"/>
<wire x1="73.66" y1="57.15" x2="85.09" y2="57.15" width="0.1524" layer="91"/>
<wire x1="85.09" y1="57.15" x2="85.09" y2="77.47" width="0.1524" layer="91"/>
<wire x1="85.09" y1="77.47" x2="90.17" y2="77.47" width="0.1524" layer="91"/>
<junction x="90.17" y="77.47"/>
</segment>
<segment>
<pinref part="C11" gate="G$1" pin="1"/>
<pinref part="SUPPLY20" gate="G$1" pin="3.3V"/>
<wire x1="106.68" y1="74.93" x2="106.68" y2="77.47" width="0.1524" layer="91"/>
<pinref part="U1" gate="G$1" pin="VDDA@2"/>
<wire x1="106.68" y1="77.47" x2="106.68" y2="80.01" width="0.1524" layer="91"/>
<wire x1="63.5" y1="26.67" x2="76.2" y2="26.67" width="0.1524" layer="91"/>
<wire x1="76.2" y1="26.67" x2="76.2" y2="54.61" width="0.1524" layer="91"/>
<wire x1="76.2" y1="54.61" x2="101.6" y2="54.61" width="0.1524" layer="91"/>
<wire x1="101.6" y1="54.61" x2="101.6" y2="77.47" width="0.1524" layer="91"/>
<wire x1="101.6" y1="77.47" x2="106.68" y2="77.47" width="0.1524" layer="91"/>
<junction x="106.68" y="77.47"/>
<pinref part="U1" gate="G$1" pin="VDDA@3"/>
<wire x1="63.5" y1="24.13" x2="76.2" y2="24.13" width="0.1524" layer="91"/>
<wire x1="76.2" y1="24.13" x2="76.2" y2="26.67" width="0.1524" layer="91"/>
<junction x="76.2" y="26.67"/>
</segment>
<segment>
<pinref part="R3" gate="G$1" pin="2"/>
<pinref part="SUPPLY25" gate="G$1" pin="3.3V"/>
<wire x1="81.28" y1="44.45" x2="81.28" y2="46.99" width="0.1524" layer="91"/>
</segment>
</net>
<net name="!FLASH_CE" class="0">
<segment>
<pinref part="U2" gate="G$1" pin="!CE"/>
<wire x1="-20.32" y1="-66.04" x2="-22.86" y2="-66.04" width="0.1524" layer="91"/>
<label x="-22.86" y="-66.04" size="1.27" layer="95" rot="R180" xref="yes"/>
</segment>
<segment>
<pinref part="U1" gate="G$1" pin="GPIO11/SD_CMD*/SPICS0/HS1_CMD/U1RTS"/>
<wire x1="-63.5" y1="13.97" x2="-66.04" y2="13.97" width="0.1524" layer="91"/>
<label x="-66.04" y="13.97" size="1.27" layer="95" rot="R180" xref="yes"/>
</segment>
</net>
<net name="FLASH_SCK" class="0">
<segment>
<pinref part="U2" gate="G$1" pin="SCK"/>
<wire x1="-20.32" y1="-68.58" x2="-22.86" y2="-68.58" width="0.1524" layer="91"/>
<label x="-22.86" y="-68.58" size="1.27" layer="95" rot="R180" xref="yes"/>
</segment>
<segment>
<pinref part="U1" gate="G$1" pin="GPIO06/SD_CLK*/SPICLK/HS1_CLK/U1CTS"/>
<wire x1="-63.5" y1="26.67" x2="-66.04" y2="26.67" width="0.1524" layer="91"/>
<label x="-66.04" y="26.67" size="1.27" layer="95" rot="R180" xref="yes"/>
</segment>
</net>
<net name="FLASH_SIO3" class="0">
<segment>
<pinref part="U2" gate="G$1" pin="!HOLD!/SIO3"/>
<wire x1="7.62" y1="-71.12" x2="10.16" y2="-71.12" width="0.1524" layer="91"/>
<label x="10.16" y="-71.12" size="1.27" layer="95" xref="yes"/>
</segment>
<segment>
<pinref part="U1" gate="G$1" pin="GPIO10/SD_DATA3*/SPIWP/HS1_DATA3/U1TXD"/>
<wire x1="-63.5" y1="16.51" x2="-66.04" y2="16.51" width="0.1524" layer="91"/>
<label x="-66.04" y="16.51" size="1.27" layer="95" rot="R180" xref="yes"/>
</segment>
</net>
<net name="FLASH_SIO2" class="0">
<segment>
<pinref part="U2" gate="G$1" pin="!WP!/SIO2"/>
<wire x1="7.62" y1="-68.58" x2="10.16" y2="-68.58" width="0.1524" layer="91"/>
<label x="10.16" y="-68.58" size="1.27" layer="95" xref="yes"/>
</segment>
<segment>
<pinref part="U1" gate="G$1" pin="GPIO09/SD_DATA2*/SPIHD/HS1_DATA2/U1RXD"/>
<wire x1="-63.5" y1="19.05" x2="-66.04" y2="19.05" width="0.1524" layer="91"/>
<label x="-66.04" y="19.05" size="1.27" layer="95" rot="R180" xref="yes"/>
</segment>
</net>
<net name="FLASH_SIO1" class="0">
<segment>
<pinref part="U2" gate="G$1" pin="SO/SIO1"/>
<wire x1="7.62" y1="-66.04" x2="10.16" y2="-66.04" width="0.1524" layer="91"/>
<label x="10.16" y="-66.04" size="1.27" layer="95" xref="yes"/>
</segment>
<segment>
<pinref part="U1" gate="G$1" pin="GPIO08/SD_DATA1*/SPID/HS1_DATA1/U2CTS"/>
<wire x1="-63.5" y1="21.59" x2="-66.04" y2="21.59" width="0.1524" layer="91"/>
<label x="-66.04" y="21.59" size="1.27" layer="95" rot="R180" xref="yes"/>
</segment>
</net>
<net name="FLASH_SIO0" class="0">
<segment>
<pinref part="U2" gate="G$1" pin="SI/SIO0"/>
<wire x1="7.62" y1="-63.5" x2="10.16" y2="-63.5" width="0.1524" layer="91"/>
<label x="10.16" y="-63.5" size="1.27" layer="95" xref="yes"/>
</segment>
<segment>
<pinref part="U1" gate="G$1" pin="GPIO07/SD_DATA0*/SPIQ/HS1_DATA0/U2RTS"/>
<wire x1="-63.5" y1="24.13" x2="-66.04" y2="24.13" width="0.1524" layer="91"/>
<label x="-66.04" y="24.13" size="1.27" layer="95" rot="R180" xref="yes"/>
</segment>
</net>
<net name="N$1" class="0">
<segment>
<pinref part="U1" gate="G$1" pin="CAP1"/>
<pinref part="C1" gate="G$1" pin="1"/>
<wire x1="63.5" y1="-34.29" x2="74.93" y2="-34.29" width="0.1524" layer="91"/>
<wire x1="74.93" y1="-34.29" x2="91.44" y2="-34.29" width="0.1524" layer="91"/>
<wire x1="91.44" y1="-34.29" x2="101.6" y2="-34.29" width="0.1524" layer="91"/>
<wire x1="101.6" y1="-34.29" x2="101.6" y2="-36.83" width="0.1524" layer="91"/>
<pinref part="C4" gate="G$1" pin="1"/>
<wire x1="91.44" y1="-36.83" x2="91.44" y2="-34.29" width="0.1524" layer="91"/>
<junction x="91.44" y="-34.29"/>
<pinref part="R1" gate="G$1" pin="2"/>
<wire x1="74.93" y1="-36.83" x2="74.93" y2="-34.29" width="0.1524" layer="91"/>
<junction x="74.93" y="-34.29"/>
</segment>
</net>
<net name="N$2" class="0">
<segment>
<pinref part="U1" gate="G$1" pin="CAP2"/>
<wire x1="63.5" y1="-36.83" x2="71.12" y2="-36.83" width="0.1524" layer="91"/>
<wire x1="71.12" y1="-36.83" x2="71.12" y2="-49.53" width="0.1524" layer="91"/>
<pinref part="C4" gate="G$1" pin="2"/>
<wire x1="71.12" y1="-49.53" x2="74.93" y2="-49.53" width="0.1524" layer="91"/>
<wire x1="74.93" y1="-49.53" x2="91.44" y2="-49.53" width="0.1524" layer="91"/>
<wire x1="91.44" y1="-49.53" x2="91.44" y2="-44.45" width="0.1524" layer="91"/>
<pinref part="R1" gate="G$1" pin="1"/>
<wire x1="74.93" y1="-49.53" x2="74.93" y2="-46.99" width="0.1524" layer="91"/>
<junction x="74.93" y="-49.53"/>
</segment>
</net>
<net name="N$5" class="0">
<segment>
<pinref part="C12" gate="G$1" pin="2"/>
<pinref part="C13" gate="G$1" pin="1"/>
<wire x1="101.6" y1="13.97" x2="104.14" y2="13.97" width="0.1524" layer="91"/>
<wire x1="104.14" y1="13.97" x2="104.14" y2="11.43" width="0.1524" layer="91"/>
<pinref part="A1" gate="G$1" pin="SIGNAL"/>
<wire x1="104.14" y1="13.97" x2="119.38" y2="13.97" width="0.1524" layer="91"/>
<junction x="104.14" y="13.97"/>
</segment>
</net>
<net name="N$6" class="0">
<segment>
<pinref part="C12" gate="G$1" pin="1"/>
<pinref part="L1" gate="G$1" pin="P$2"/>
<wire x1="93.98" y1="13.97" x2="91.44" y2="13.97" width="0.1524" layer="91"/>
<wire x1="91.44" y1="13.97" x2="91.44" y2="11.43" width="0.1524" layer="91"/>
<pinref part="U1" gate="G$1" pin="LNA_IN"/>
<wire x1="63.5" y1="13.97" x2="91.44" y2="13.97" width="0.1524" layer="91"/>
<junction x="91.44" y="13.97"/>
</segment>
</net>
<net name="N$7" class="0">
<segment>
<pinref part="U1" gate="G$1" pin="CHIP_PU"/>
<wire x1="63.5" y1="19.05" x2="81.28" y2="19.05" width="0.1524" layer="91"/>
<wire x1="81.28" y1="19.05" x2="81.28" y2="31.75" width="0.1524" layer="91"/>
<pinref part="R2" gate="G$1" pin="2"/>
<wire x1="83.82" y1="31.75" x2="81.28" y2="31.75" width="0.1524" layer="91"/>
<pinref part="R3" gate="G$1" pin="1"/>
<wire x1="81.28" y1="31.75" x2="81.28" y2="34.29" width="0.1524" layer="91"/>
<junction x="81.28" y="31.75"/>
</segment>
</net>
</nets>
</sheet>
</sheets>
</schematic>
</drawing>
</eagle>
